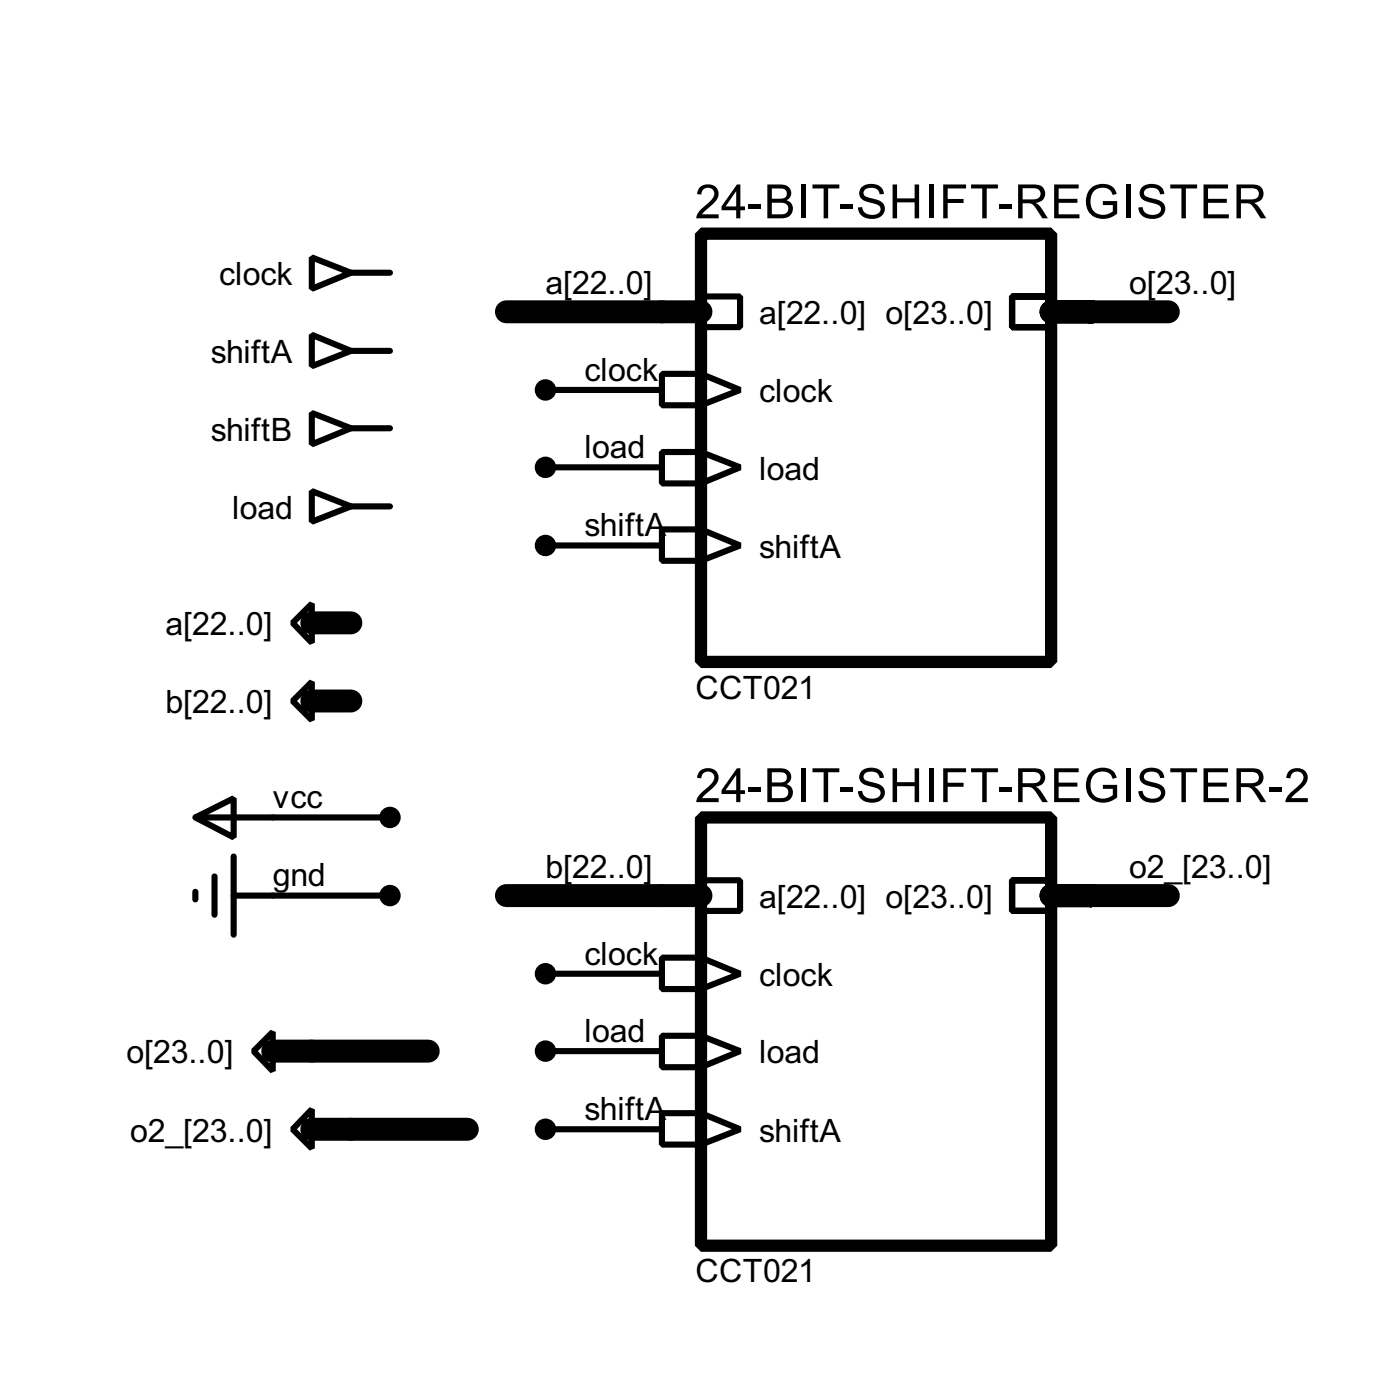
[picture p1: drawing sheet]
<svg xmlns="http://www.w3.org/2000/svg" width="91mm" height="91mm" viewBox="0 0 91 91" stroke-linecap="round" stroke-linejoin="round" font-family="sans-serif">
<g fill="#000">
<circle cx="71.2" cy="20.4" r=".75"/>
<circle cx="71.2" cy="20.4" r=".2"/>
<circle cx="71.2" cy="58.5" r=".75"/>
<circle cx="71.2" cy="58.5" r=".2"/>
</g>
<path d="M33.1 20.4h12.7M68.6 20.4h7.7M20.4 45.8h2.5M20.4 40.7h2.5M33.1 58.5h12.7M68.6 58.5h7.7M17.8 68.6h10.2M20.4 73.7h10.1" fill="none" stroke="#000" stroke-width="1.5"/>
<g fill="none" stroke="#000" stroke-width=".4">
<path d="M20.4 16.8l2.5 1-2.5 1.1zM22.9 17.8h2.6M45.8 19.4h2.5v2h-2.5zM66.1 19.4h2.5v2h-2.5zM20.4 21.9l2.5 1-2.5 1zM20.4 32.1l2.5 1-2.5 1zM20.4 27l2.5 1-2.5 1zM22.9 22.9h2.6M22.9 33.1h2.6M22.9 28h2.6M35.6 35.6h7.6M35.6 30.5h7.6"/>
<path d="M35.6 25.5h7.6M43.2 24.4h2.6l2.5 1.1-2.5 1h-2.6zM43.2 29.5h2.6l2.5 1-2.5 1.1h-2.6zM43.2 34.6h2.6l2.5 1-2.5 1h-2.6zM45.8 24.4v2.1M45.8 29.5v2.1M45.8 34.6v2M12.8 53.4l2.5-1.3v2.6zM12.8 53.4h12.7M12.8 58.2v.5M14 57.2v2.5M15.3 58.5h10.2"/>
<path d="M15.3 55.9v5.1M19.1 45.8l1.3-1.3v2.5zM19.1 40.7l1.3-1.3v2.6zM45.8 57.5h2.5v2h-2.5zM66.1 57.5h2.5v2h-2.5zM17.8 67.4v2.5l-1.2-1.3zM20.4 72.4v2.6l-1.3-1.3zM35.6 73.7h7.6M35.6 68.6h7.6M35.6 63.6h7.6M43.2 62.5h2.6l2.5 1.1-2.5 1h-2.6zM43.2 67.6h2.6l2.5 1-2.5 1.1h-2.6z"/>
<path d="M43.2 72.7h2.6l2.5 1-2.5 1h-2.6zM45.8 62.5v2.1M45.8 67.6v2.1M45.8 72.7v2"/>
</g>
<g fill="#000" stroke="#000" stroke-width=".4">
<circle cx="35.6" cy="25.5" r=".5"/>
<circle cx="35.6" cy="35.6" r=".5"/>
<circle cx="35.6" cy="30.5" r=".5"/>
<circle cx="25.4" cy="53.4" r=".5"/>
<circle cx="25.4" cy="58.5" r=".5"/>
<circle cx="35.6" cy="73.7" r=".5"/>
<circle cx="35.6" cy="68.6" r=".5"/>
<circle cx="35.6" cy="63.6" r=".5"/>
</g>
<path d="M45.8 15.3h22.8v27.9h-22.8zM45.8 53.4h22.8v27.9h-22.8z" fill="none" stroke="#000" stroke-width=".8"/>
<g font-size="3.5">
<text x="45.4" y="14.3">24-BIT-SHIFT-REGISTER</text>
<text x="45.4" y="52.4">24-BIT-SHIFT-REGISTER-2</text>
</g>
<g font-size="2.4">
<text x="13.8" y="23.7">shiftA</text>
<text x="14.3" y="18.6">clock</text>
<text x="35.6" y="19.2">a[22..0]</text>
<text x="49.6" y="21.2">a[22..0] o[23..0]</text>
<text x="73.7" y="19.2">o[23..0]</text>
<text x="13.8" y="28.8">shiftB</text>
<text x="38.2" y="29.9">load</text>
<text x="38.2" y="24.9">clock</text>
<text x="49.6" y="26.3">clock</text>
<text x="15.2" y="33.9">load</text>
<text x="38.2" y="35">shiftA</text>
<text x="49.6" y="31.3">load</text>
<text x="10.8" y="41.5">a[22..0]</text>
<text x="49.6" y="36.4">shiftA</text>
<text x="10.8" y="46.6">b[22..0]</text>
<text x="45.4" y="45.6">CCT021</text>
<text x="17.8" y="52.8">vcc</text>
<text x="17.8" y="57.9">gnd</text>
<text x="35.6" y="57.3">b[22..0]</text>
<text x="49.6" y="59.3">a[22..0] o[23..0]</text>
<text x="73.7" y="57.3">o2_[23..0]</text>
<text x="38.2" y="63">clock</text>
<text x="49.6" y="64.4">clock</text>
<text x="8.3" y="69.4">o[23..0]</text>
<text x="38.2" y="68">load</text>
<text x="49.6" y="69.4">load</text>
<text x="8.5" y="74.5">o2_[23..0]</text>
<text x="38.2" y="73.1">shiftA</text>
<text x="49.6" y="74.5">shiftA</text>
<text x="45.4" y="83.7">CCT021</text>
</g>
</svg>
